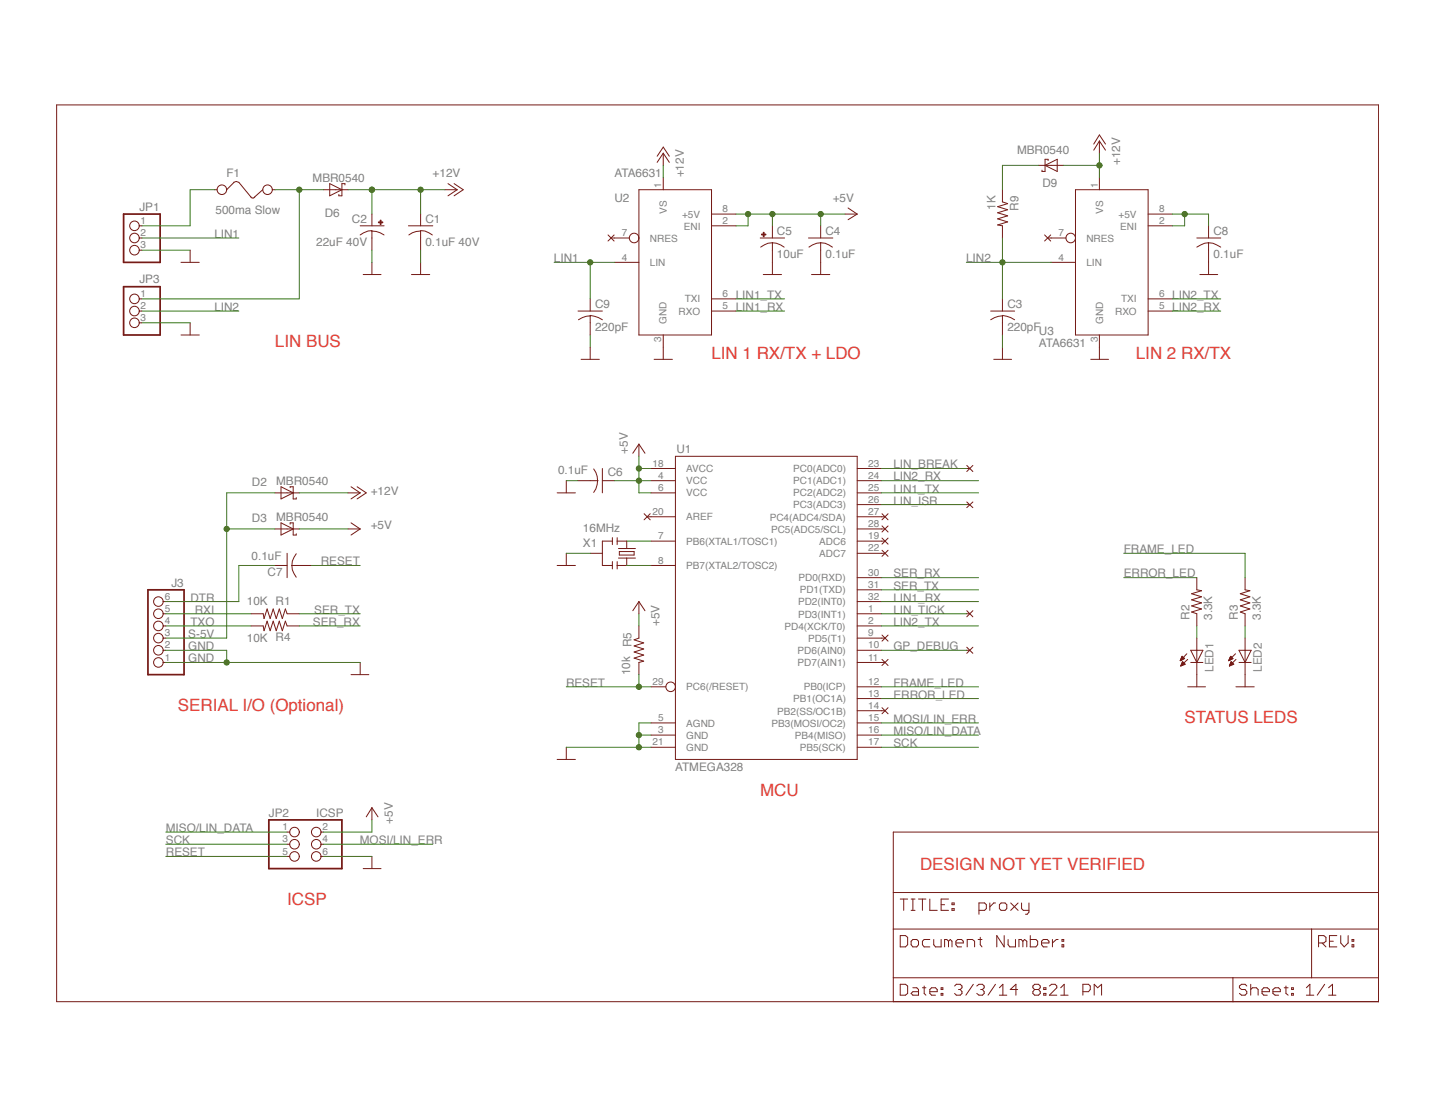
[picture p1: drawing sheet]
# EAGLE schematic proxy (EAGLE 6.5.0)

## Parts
C1  0.1uF 40V  C-USC0805  [C0805]
C2  22uF 40V  CPOL-USUD-6,3X5,8  [UD-6,3X5,8_NICHICON]
C3  220pF  C-USC0805  [C0805]
C4  0.1uF  C-USC0805  [C0805]
C5  10uF  CPOL-USA/3216-18R  [A/3216-18R]
C6  0.1uF  C-USC0805  [C0805]
C7  0.1uF  C-USC0805  [C0805]
C8  0.1uF  C-USC0805  [C0805]
C9  220pF  C-USC0805  [C0805]
D2  MBR0540  SMF5.0AT1  [SOD123FL]
D3  MBR0540  SMF5.0AT1  [SOD123FL]
D6  MBR0540  SMF5.0AT1  [SOD123FL]
D9  MBR0540  SMF5.0AT1  [SOD123FL]
F1  500ma Slow  FUSE  [1206]
J3  PINHD-1X6  [1X06]
JP1  PINHD-1X3  [1X03]
JP2  ICSP  PINHD-2X3  [2X03]
JP3  PINHD-1X3  [1X03]
LED1  LED  [1206-LED]
LED2  LED  [1206-LED]
R1  10K  R-US_R0805  [R0805]
R2  3.3K  R-US_R0805  [R0805]
R3  3.3K  R-US_R0805  [R0805]
R4  10K  R-US_R0805  [R0805]
R5  10k  R-US_R0805  [R0805]
R9  1K  R-US_R0805  [R0805]
U1  ATMEGA328  [TQFP32-08]
U2  ATA6631  [SO-08]
U3  ATA6631  [SO-08]
X1  16MHz  RESONATORSMD  [RESONATOR-SMD]

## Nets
+5V: C4.1 C5.+ C6.1 D3.C JP2.2 R5.1 U1.4(VCC) U1.6(VCC) U1.18(AVCC) U2.2(ENI) U2.8(+5V)
+12V: C1.1 C2.+ D2.C D6.C D9.A U2.1(VS) U3.1(VS)
DTR: C7.1 J3.6
ERROR_LED: R2.2 U1.13(PB1(OC1A))
FRAME_LED: R3.2 U1.12(PB0(ICP))
GND: C1.2 C2.- C3.2 C4.2 C5.- C6.2 C8.2 C9.2 J3.1 J3.2 JP1.3 JP2.6 JP3.3 LED1.C LED2.C U1.3(GND) U1.5(AGND) U1.21(GND) U2.3(GND) U3.3(GND) X1.2
GP_DEBUG: U1.10(PD6(AIN0))
LIN1: C9.1 JP1.2 U2.4(LIN)
LIN1_RX: U1.32(PD2(INT0)) U2.5(RXO)
LIN1_TX: U1.25(PC2(ADC2)) U2.6(TXI)
LIN2: C3.1 JP3.2 R9.2 U3.4(LIN)
LIN2_RX: U1.24(PC1(ADC1)) U3.5(RXO)
LIN2_TX: U1.2(PD4(XCK/T0)) U3.6(TXI)
LIN_BREAK: U1.23(PC0(ADC0))
LIN_ISR: U1.26(PC3(ADC3))
LIN_TICK: U1.1(PD3(INT1))
MISO/LIN_DATA: JP2.1 U1.16(PB4(MISO))
MOSI/LIN_ERR: JP2.4 U1.15(PB3(MOSI/OC2))
N$3: LED2.A R3.1
N$4: LED1.A R2.1
N$6: D6.A F1.2 JP3.1
N$9: D9.C R9.1
RESET: C7.2 JP2.5 R5.2 U1.29(PC6(/RESET))
RXI: J3.5 R1.2
S-5V: D2.A D3.A J3.3
SCK: JP2.3 U1.17(PB5(SCK))
SECONDARY_5V: C8.1 U3.2(ENI) U3.8(+5V)
SER_RX: R4.1 U1.30(PD0(RXD))
SER_TX: R1.1 U1.31(PD1(TXD))
TXO: J3.4 R4.2
VBAT: F1.1 JP1.1
XTAL1: U1.7(PB6(XTAL1/TOSC1)) X1.3
XTAL2: U1.8(PB7(XTAL2/TOSC2)) X1.1
Unconnected: U1.9(PD5(T1)) U1.11(PD7(AIN1)) U1.14(PB2(SS/OC1B)) U1.19(ADC6) U1.20(AREF) U1.22(ADC7) U1.27(PC4(ADC4/SDA)) U1.28(PC5(ADC5/SCL)) U2.7(NRES) U3.7(NRES)

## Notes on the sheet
- LIN BUS
- LIN 1 RX/TX + LDO | LIN 2 RX/TX
- SERIAL I/O (Optional)
- STATUS LEDS
- MCU
- DESIGN NOT YET VERIFIED
- ICSP
